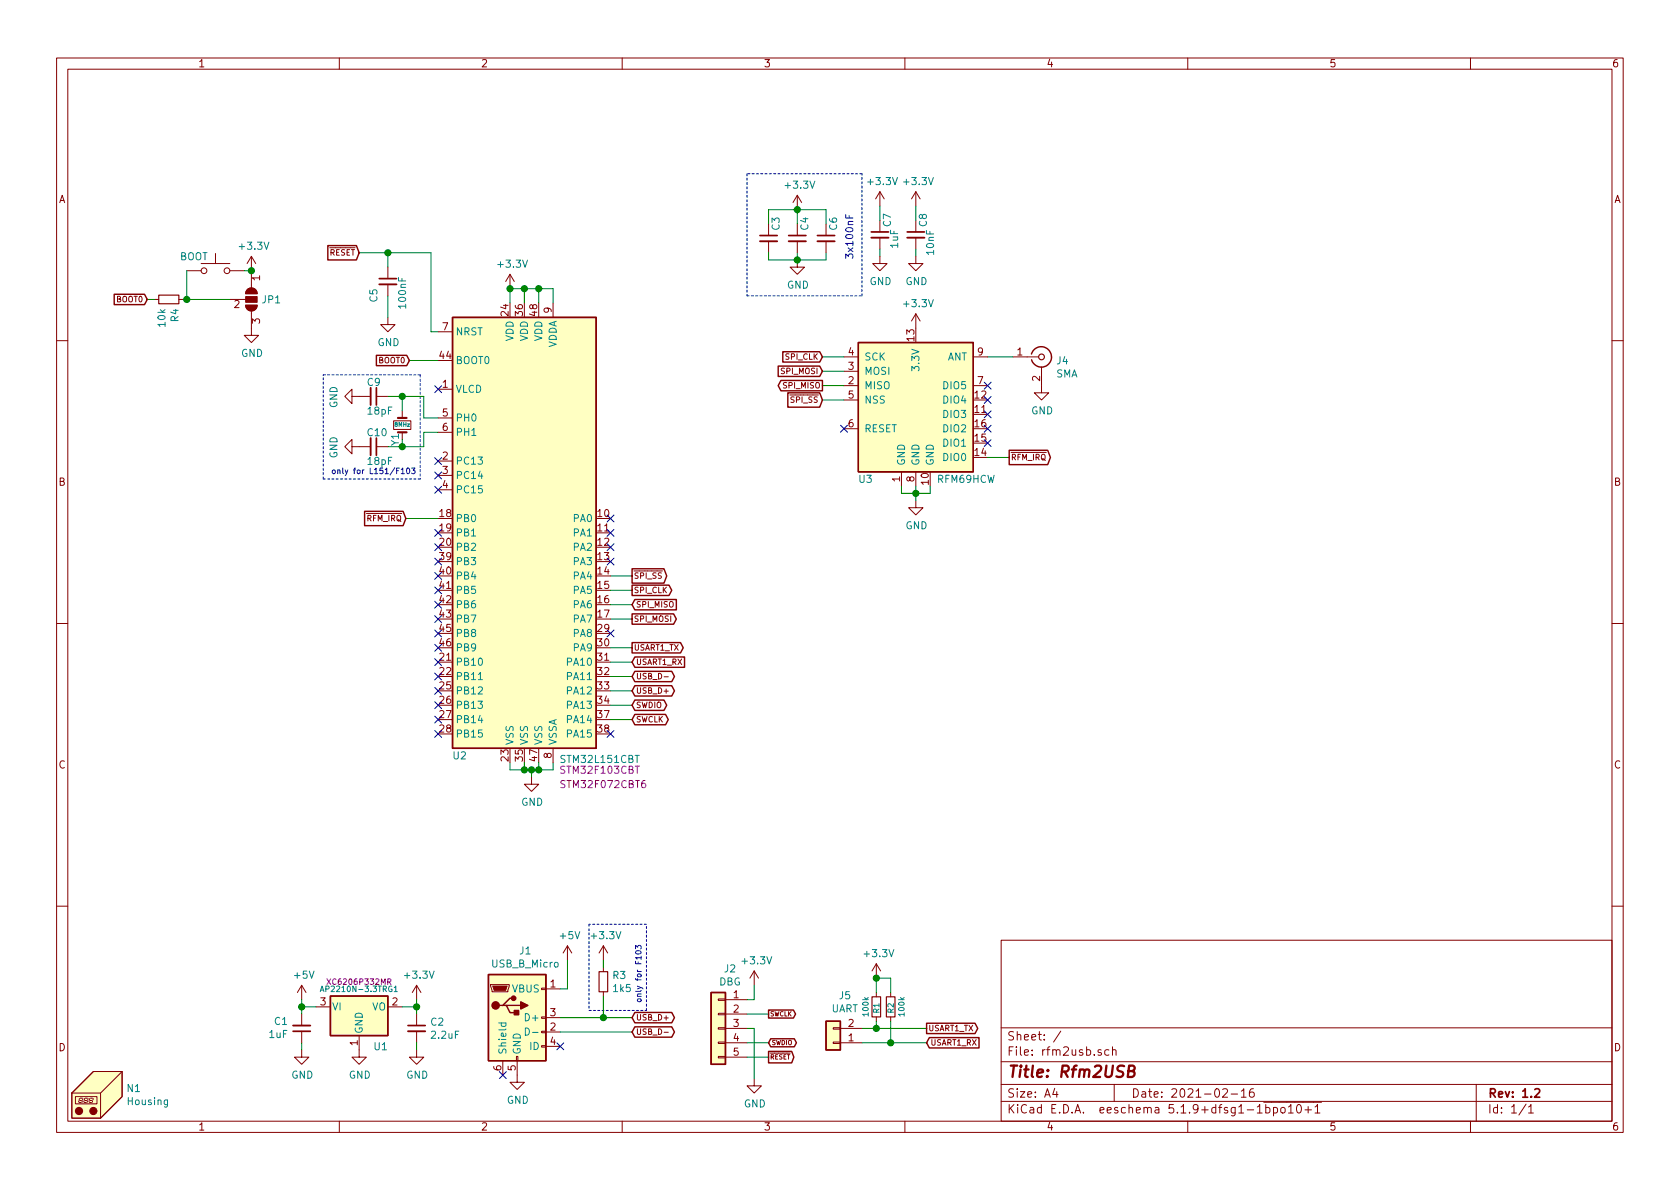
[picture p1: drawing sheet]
EESchema Schematic File Version 4
EELAYER 30 0
EELAYER END
$Descr A4 11693 8268
encoding utf-8
Sheet 1 1
Title "Rfm2USB"
Date "2021-02-16"
Rev "1.2"
Comp ""
Comment1 ""
Comment2 ""
Comment3 ""
Comment4 ""
$EndDescr
$Comp
L Device:C_Small C6
U 1 1
P 5750 1650
F 0 "C6" V 5800 1700 50  0000 L CNN
F 1 "100nF" H 5850 1600 50  0001 L CNN
F 2 "Capacitor_SMD:C_0603_1608Metric" H 5750 1650 50  0001 C CNN
F 3 "~" H 5750 1650 50  0001 C CNN
	1    5750 1650
	1    0    0    -1  
$EndComp
$Comp
L Device:C_Small C4
U 1 1
P 5550 1650
F 0 "C4" V 5600 1700 50  0000 L CNN
F 1 "100nF" H 5642 1605 50  0001 L CNN
F 2 "Capacitor_SMD:C_0603_1608Metric" H 5550 1650 50  0001 C CNN
F 3 "~" H 5550 1650 50  0001 C CNN
	1    5550 1650
	1    0    0    -1  
$EndComp
$Comp
L Device:C_Small C3
U 1 1
P 5350 1650
F 0 "C3" V 5400 1700 50  0000 L CNN
F 1 "100nF" H 5442 1605 50  0001 L CNN
F 2 "Capacitor_SMD:C_0603_1608Metric" H 5350 1650 50  0001 C CNN
F 3 "~" H 5350 1650 50  0001 C CNN
	1    5350 1650
	1    0    0    -1  
$EndComp
$Comp
L power:+3.3V #PWR08
U 1 1
P 5550 1450
F 0 "#PWR08" H 5550 1300 50  0001 C CNN
F 1 "+3.3V" H 5565 1623 50  0000 C CNN
F 2 "" H 5550 1450 50  0001 C CNN
F 3 "" H 5550 1450 50  0001 C CNN
	1    5550 1450
	1    0    0    -1  
$EndComp
$Comp
L power:GND #PWR09
U 1 1
P 5550 1800
F 0 "#PWR09" H 5550 1550 50  0001 C CNN
F 1 "GND" H 5555 1627 50  0000 C CNN
F 2 "" H 5550 1800 50  0001 C CNN
F 3 "" H 5550 1800 50  0001 C CNN
	1    5550 1800
	1    0    0    -1  
$EndComp
Wire Wire Line
	5350 1750 5350 1800
Wire Wire Line
	5350 1800 5550 1800
Wire Wire Line
	5550 1750 5550 1800
Connection ~ 5550 1800
Wire Wire Line
	5550 1800 5750 1800
Wire Wire Line
	5750 1800 5750 1750
Wire Wire Line
	5350 1550 5350 1450
Wire Wire Line
	5350 1450 5550 1450
Wire Wire Line
	5550 1550 5550 1450
Connection ~ 5550 1450
Wire Wire Line
	5750 1550 5750 1450
Wire Wire Line
	5750 1450 5550 1450
Wire Notes Line
	5200 1200 5200 2050
Wire Notes Line
	5200 2050 6000 2050
Wire Notes Line
	6000 2050 6000 1200
Wire Notes Line
	6000 1200 5200 1200
Text Notes 5950 1800 1    50   ~ 0
3x100nF
$Comp
L Device:C_Small C7
U 1 1
P 6125 1625
F 0 "C7" V 6175 1675 50  0000 L CNN
F 1 "1uF" V 6225 1525 50  0000 L CNN
F 2 "Capacitor_SMD:C_0603_1608Metric" H 6125 1625 50  0001 C CNN
F 3 "~" H 6125 1625 50  0001 C CNN
	1    6125 1625
	1    0    0    -1  
$EndComp
$Comp
L power:GND #PWR016
U 1 1
P 6125 1775
F 0 "#PWR016" H 6125 1525 50  0001 C CNN
F 1 "GND" H 6130 1602 50  0000 C CNN
F 2 "" H 6125 1775 50  0001 C CNN
F 3 "" H 6125 1775 50  0001 C CNN
	1    6125 1775
	1    0    0    -1  
$EndComp
$Comp
L power:+3.3V #PWR015
U 1 1
P 6125 1425
F 0 "#PWR015" H 6125 1275 50  0001 C CNN
F 1 "+3.3V" H 6140 1598 50  0000 C CNN
F 2 "" H 6125 1425 50  0001 C CNN
F 3 "" H 6125 1425 50  0001 C CNN
	1    6125 1425
	1    0    0    -1  
$EndComp
Wire Wire Line
	6125 1425 6125 1525
Wire Wire Line
	6125 1725 6125 1775
$Comp
L Device:C_Small C8
U 1 1
P 6375 1625
F 0 "C8" V 6425 1675 50  0000 L CNN
F 1 "10nF" V 6475 1475 50  0000 L CNN
F 2 "Capacitor_SMD:C_0603_1608Metric" H 6375 1625 50  0001 C CNN
F 3 "~" H 6375 1625 50  0001 C CNN
	1    6375 1625
	1    0    0    -1  
$EndComp
$Comp
L power:GND #PWR018
U 1 1
P 6375 1775
F 0 "#PWR018" H 6375 1525 50  0001 C CNN
F 1 "GND" H 6380 1602 50  0000 C CNN
F 2 "" H 6375 1775 50  0001 C CNN
F 3 "" H 6375 1775 50  0001 C CNN
	1    6375 1775
	1    0    0    -1  
$EndComp
$Comp
L power:+3.3V #PWR017
U 1 1
P 6375 1425
F 0 "#PWR017" H 6375 1275 50  0001 C CNN
F 1 "+3.3V" H 6390 1598 50  0000 C CNN
F 2 "" H 6375 1425 50  0001 C CNN
F 3 "" H 6375 1425 50  0001 C CNN
	1    6375 1425
	1    0    0    -1  
$EndComp
Wire Wire Line
	6375 1425 6375 1525
Connection ~ 3650 2000
Wire Wire Line
	3750 2000 3650 2000
Wire Wire Line
	3750 2100 3750 2000
Connection ~ 3550 2000
Wire Wire Line
	3650 2000 3550 2000
Wire Wire Line
	3650 2100 3650 2000
Wire Wire Line
	3550 2100 3550 2000
$Comp
L power:+3.3V #PWR011
U 1 1
P 3550 2000
F 0 "#PWR011" H 3550 1850 50  0001 C CNN
F 1 "+3.3V" H 3565 2173 50  0000 C CNN
F 2 "" H 3550 2000 50  0001 C CNN
F 3 "" H 3550 2000 50  0001 C CNN
	1    3550 2000
	1    0    0    -1  
$EndComp
Connection ~ 2700 1750
Wire Wire Line
	3000 2300 3050 2300
Wire Wire Line
	3000 1750 3000 2300
Wire Wire Line
	2700 1750 3000 1750
Wire Wire Line
	2700 1750 2700 1850
$Comp
L Switch:SW_Push BOOT1
U 1 1
P 1500 1875
F 0 "BOOT1" H 1450 1975 50  0001 R CNN
F 1 "BOOT" H 1450 1975 50  0000 R CNN
F 2 "Button_Switch_SMD:SW_Push_1P1T_NO_CK_KMR2" H 1500 2075 50  0001 C CNN
F 3 "~" H 1500 2075 50  0001 C CNN
F 4 "KMR241NG ULC LFS" V 1500 1875 50  0001 C CNN "PART"
F 5 "CKN10285CT-ND‎" H 1500 1875 50  0001 C CNN "Digikey"
	1    1500 1875
	1    0    0    -1  
$EndComp
Text GLabel 2500 1750 0    39   Input ~ 0
~RESET
$Comp
L power:GND #PWR010
U 1 1
P 2700 2200
F 0 "#PWR010" H 2700 1950 50  0001 C CNN
F 1 "GND" H 2705 2027 50  0000 C CNN
F 2 "" H 2700 2200 50  0001 C CNN
F 3 "" H 2700 2200 50  0001 C CNN
	1    2700 2200
	1    0    0    -1  
$EndComp
$Comp
L Device:C_Small C5
U 1 1
P 2700 1950
F 0 "C5" V 2600 1800 50  0000 L CNN
F 1 "100nF" V 2800 1750 50  0000 L CNN
F 2 "Capacitor_SMD:C_0603_1608Metric" H 2700 1950 50  0001 C CNN
F 3 "~" H 2700 1950 50  0001 C CNN
	1    2700 1950
	1    0    0    -1  
$EndComp
Text GLabel 2825 3600 0    39   Input ~ 0
~RFM_IRQ
Wire Notes Line
	2925 2600 2925 3325
Wire Notes Line
	2250 2600 2925 2600
Wire Notes Line
	2250 3325 2250 2600
Wire Notes Line
	2925 3325 2250 3325
Text Notes 2900 3300 2    39   ~ 0
only for L151/F103
Connection ~ 2800 3100
Wire Wire Line
	2950 3100 2800 3100
Wire Wire Line
	2950 3000 2950 3100
Wire Wire Line
	3050 3000 2950 3000
Connection ~ 2800 2750
Wire Wire Line
	2950 2750 2800 2750
Wire Wire Line
	2950 2900 2950 2750
Wire Wire Line
	3050 2900 2950 2900
$Comp
L power:GND #PWR0102
U 1 1
P 2500 3100
F 0 "#PWR0102" H 2500 2850 50  0001 C CNN
F 1 "GND" H 2505 2927 50  0000 C CNN
F 2 "" H 2500 3100 50  0001 C CNN
F 3 "" H 2500 3100 50  0001 C CNN
	1    2500 3100
	0    1    1    0   
$EndComp
$Comp
L power:GND #PWR0101
U 1 1
P 2500 2750
F 0 "#PWR0101" H 2500 2500 50  0001 C CNN
F 1 "GND" H 2505 2577 50  0000 C CNN
F 2 "" H 2500 2750 50  0001 C CNN
F 3 "" H 2500 2750 50  0001 C CNN
	1    2500 2750
	0    1    1    0   
$EndComp
Wire Wire Line
	2800 3100 2700 3100
Wire Wire Line
	2800 3050 2800 3100
Wire Wire Line
	2800 2750 2800 2850
Wire Wire Line
	2700 2750 2800 2750
$Comp
L Device:C_Small C10
U 1 1
P 2600 3100
F 0 "C10" V 2500 3050 50  0000 L CNN
F 1 "18pF" V 2700 3050 50  0000 L CNN
F 2 "Capacitor_SMD:C_0603_1608Metric" H 2600 3100 50  0001 C CNN
F 3 "~" H 2600 3100 50  0001 C CNN
F 4 "‎1292-1494-1-ND‎" H 2600 3100 50  0001 C CNN "Digikey"
	1    2600 3100
	0    1    1    0   
$EndComp
$Comp
L Device:C_Small C9
U 1 1
P 2600 2750
F 0 "C9" V 2500 2700 50  0000 L CNN
F 1 "18pF" V 2700 2700 50  0000 L CNN
F 2 "Capacitor_SMD:C_0603_1608Metric" H 2600 2750 50  0001 C CNN
F 3 "~" H 2600 2750 50  0001 C CNN
F 4 "‎1292-1494-1-ND‎" H 2600 2750 50  0001 C CNN "Digikey"
	1    2600 2750
	0    1    1    0   
$EndComp
$Comp
L Device:Crystal_Small Y1
U 1 1
P 2800 2950
F 0 "Y1" H 2700 3000 50  0000 C CNN
F 1 "8MHz" V 2800 2950 28  0000 C CNN
F 2 "Crystal:Crystal_SMD_3225-4Pin_3.2x2.5mm" H 2800 2950 50  0001 C CNN
F 3 "~" H 2800 2950 50  0001 C CNN
F 4 "‎50-ECS-80-12-33Q-GN-CT-ND‎" H 2800 2950 50  0001 C CNN "Digikey"
	1    2800 2950
	0    -1   -1   0   
$EndComp
Wire Wire Line
	4400 4500 4250 4500
Text GLabel 4400 4500 2    39   Output ~ 0
USART1_TX
Wire Wire Line
	4400 4600 4250 4600
Text GLabel 4400 4600 2    39   Input ~ 0
USART1_RX
Text GLabel 4400 4700 2    39   BiDi ~ 0
USB_D-
Text GLabel 4400 5000 2    39   BiDi ~ 0
SWCLK
Wire Wire Line
	4250 5000 4400 5000
Text GLabel 4400 4900 2    39   BiDi ~ 0
SWDIO
Wire Wire Line
	4250 4900 4400 4900
Text GLabel 4400 4800 2    39   BiDi ~ 0
USB_D+
Wire Wire Line
	4250 4300 4400 4300
Wire Wire Line
	4400 4200 4250 4200
Text GLabel 4400 4300 2    39   Output ~ 0
SPI_MOSI
Text GLabel 4400 4200 2    39   Input ~ 0
SPI_MISO
Wire Wire Line
	4400 4000 4250 4000
Text GLabel 4400 4000 2    39   Output ~ 0
~SPI_SS
Wire Wire Line
	4400 4100 4250 4100
Text GLabel 4400 4100 2    39   Output ~ 0
SPI_CLK
Wire Wire Line
	4250 4800 4400 4800
Wire Wire Line
	4400 4700 4250 4700
Wire Wire Line
	3700 5350 3750 5350
Connection ~ 3700 5350
Wire Wire Line
	3700 5400 3700 5350
Wire Wire Line
	3750 5350 3750 5300
Wire Wire Line
	3650 5350 3700 5350
Wire Wire Line
	3650 5300 3650 5350
$Comp
L power:GND #PWR014
U 1 1
P 3700 5400
F 0 "#PWR014" H 3700 5150 50  0001 C CNN
F 1 "GND" H 3705 5227 50  0000 C CNN
F 2 "" H 3700 5400 50  0001 C CNN
F 3 "" H 3700 5400 50  0001 C CNN
	1    3700 5400
	1    0    0    -1  
$EndComp
Wire Notes Line
	4500 6425 4100 6425
Wire Notes Line
	4500 7025 4500 6425
Wire Notes Line
	4100 7025 4500 7025
Wire Notes Line
	4100 6425 4100 7025
Text Notes 4475 6975 1    39   ~ 0
only for F103
Wire Wire Line
	4200 6675 4200 6725
$Comp
L power:+3.3V #PWR0104
U 1 1
P 4200 6675
F 0 "#PWR0104" H 4200 6525 50  0001 C CNN
F 1 "+3.3V" H 4215 6848 50  0000 C CNN
F 2 "" H 4200 6675 50  0001 C CNN
F 3 "" H 4200 6675 50  0001 C CNN
	1    4200 6675
	1    0    0    -1  
$EndComp
Wire Wire Line
	4200 7075 3900 7075
Connection ~ 4200 7075
Wire Wire Line
	4200 6925 4200 7075
$Comp
L Device:R_Small R3
U 1 1
P 4200 6825
F 0 "R3" H 4259 6871 50  0000 L CNN
F 1 "1k5" H 4259 6780 50  0000 L CNN
F 2 "Resistor_SMD:R_0603_1608Metric" H 4200 6825 50  0001 C CNN
F 3 "~" H 4200 6825 50  0001 C CNN
	1    4200 6825
	1    0    0    -1  
$EndComp
Connection ~ 6100 6800
Wire Wire Line
	6200 6800 6200 6900
Wire Wire Line
	6100 6800 6200 6800
Wire Wire Line
	6100 6800 6100 6900
$Comp
L power:+3.3V #PWR0103
U 1 1
P 6100 6800
F 0 "#PWR0103" H 6100 6650 50  0001 C CNN
F 1 "+3.3V" H 6115 6973 50  0000 C CNN
F 2 "" H 6100 6800 50  0001 C CNN
F 3 "" H 6100 6800 50  0001 C CNN
	1    6100 6800
	1    0    0    -1  
$EndComp
Wire Wire Line
	6200 7250 6000 7250
Connection ~ 6200 7250
Wire Wire Line
	6200 7100 6200 7250
Wire Wire Line
	6100 7150 6450 7150
Connection ~ 6100 7150
Wire Wire Line
	6100 7100 6100 7150
$Comp
L Device:R_Small R2
U 1 1
P 6200 7000
F 0 "R2" V 6200 6950 39  0000 L CNN
F 1 "100k" V 6275 6925 39  0000 L CNN
F 2 "Resistor_SMD:R_0603_1608Metric" H 6200 7000 50  0001 C CNN
F 3 "~" H 6200 7000 50  0001 C CNN
	1    6200 7000
	1    0    0    -1  
$EndComp
$Comp
L Device:R_Small R1
U 1 1
P 6100 7000
F 0 "R1" V 6100 6950 39  0000 L CNN
F 1 "100k" V 6025 6925 39  0000 L CNN
F 2 "Resistor_SMD:R_0603_1608Metric" H 6100 7000 50  0001 C CNN
F 3 "~" H 6100 7000 50  0001 C CNN
	1    6100 7000
	1    0    0    -1  
$EndComp
Wire Wire Line
	6450 7250 6200 7250
Wire Wire Line
	6000 7150 6100 7150
Text GLabel 6450 7150 2    39   Output ~ 0
USART1_TX
Text GLabel 6450 7250 2    39   Input ~ 0
USART1_RX
$Comp
L Connector_Generic:Conn_01x02 J5
U 1 1
P 5800 7250
F 0 "J5" H 5718 6925 50  0000 C CNN
F 1 "UART" H 5718 7016 50  0000 C CNN
F 2 "Connector_PinHeader_2.54mm:PinHeader_1x02_P2.54mm_Vertical" H 5800 7250 50  0001 C CNN
F 3 "~" H 5800 7250 50  0001 C CNN
	1    5800 7250
	-1   0    0    1   
$EndComp
Wire Wire Line
	5250 6950 5250 6850
Wire Wire Line
	5200 6950 5250 6950
$Comp
L power:+3.3V #PWR012
U 1 1
P 5250 6850
F 0 "#PWR012" H 5250 6700 50  0001 C CNN
F 1 "+3.3V" H 5265 7023 50  0000 C CNN
F 2 "" H 5250 6850 50  0001 C CNN
F 3 "" H 5250 6850 50  0001 C CNN
	1    5250 6850
	1    0    0    -1  
$EndComp
Wire Wire Line
	5250 7150 5200 7150
Wire Wire Line
	5250 7500 5250 7150
$Comp
L power:GND #PWR013
U 1 1
P 5250 7500
F 0 "#PWR013" H 5250 7250 50  0001 C CNN
F 1 "GND" H 5255 7327 50  0000 C CNN
F 2 "" H 5250 7500 50  0001 C CNN
F 3 "" H 5250 7500 50  0001 C CNN
	1    5250 7500
	1    0    0    -1  
$EndComp
Text GLabel 5350 7050 2    31   Output ~ 0
SWCLK
Text GLabel 5350 7250 2    31   BiDi ~ 0
SWDIO
Text GLabel 5350 7350 2    31   Output ~ 0
~RESET
Wire Wire Line
	5200 7050 5350 7050
Wire Wire Line
	5200 7250 5350 7250
Wire Wire Line
	5200 7350 5350 7350
$Comp
L Connector_Generic:Conn_01x05 J2
U 1 1
P 5000 7150
F 0 "J2" H 4918 7567 50  0000 C CNN
F 1 "DBG" H 4918 7476 50  0000 C CNN
F 2 "Connector_PinHeader_2.54mm:PinHeader_1x05_P2.54mm_Vertical" H 5000 7150 50  0001 C CNN
F 3 "~" H 5000 7150 50  0001 C CNN
	1    5000 7150
	-1   0    0    -1  
$EndComp
Wire Wire Line
	3900 7175 4400 7175
Wire Wire Line
	4400 7075 4200 7075
Text GLabel 4400 7175 2    39   BiDi ~ 0
USB_D-
Text GLabel 4400 7075 2    39   BiDi ~ 0
USB_D+
Wire Wire Line
	3950 6875 3950 6675
Wire Wire Line
	3900 6875 3950 6875
$Comp
L power:+5V #PWR04
U 1 1
P 3950 6675
F 0 "#PWR04" H 3950 6525 50  0001 C CNN
F 1 "+5V" H 3965 6848 50  0000 C CNN
F 2 "" H 3950 6675 50  0001 C CNN
F 3 "" H 3950 6675 50  0001 C CNN
	1    3950 6675
	1    0    0    -1  
$EndComp
NoConn ~ 3900 7275
$Comp
L power:GND #PWR01
U 1 1
P 3600 7475
F 0 "#PWR01" H 3600 7225 50  0001 C CNN
F 1 "GND" H 3605 7302 50  0000 C CNN
F 2 "" H 3600 7475 50  0001 C CNN
F 3 "" H 3600 7475 50  0001 C CNN
	1    3600 7475
	1    0    0    -1  
$EndComp
NoConn ~ 3500 7475
$Comp
L Connector:USB_B_Micro J1
U 1 1
P 3600 7075
F 0 "J1" H 3657 7542 50  0000 C CNN
F 1 "USB_B_Micro" H 3657 7451 50  0000 C CNN
F 2 "Connector_USB:USB_Micro-B_Amphenol_10118194_Horizontal" H 3750 7025 50  0001 C CNN
F 3 "~" H 3750 7025 50  0001 C CNN
F 4 "‎609-4618-1-ND‎" H 3600 7075 50  0001 C CNN "Digikey"
	1    3600 7075
	1    0    0    -1  
$EndComp
Connection ~ 2100 7000
Wire Wire Line
	2100 7050 2100 7000
Wire Wire Line
	2100 7300 2100 7250
$Comp
L power:GND #PWR03
U 1 1
P 2100 7300
F 0 "#PWR03" H 2100 7050 50  0001 C CNN
F 1 "GND" H 2105 7127 50  0000 C CNN
F 2 "" H 2100 7300 50  0001 C CNN
F 3 "" H 2100 7300 50  0001 C CNN
	1    2100 7300
	1    0    0    -1  
$EndComp
$Comp
L Device:C_Small C1
U 1 1
P 2100 7150
F 0 "C1" H 2008 7104 50  0000 R CNN
F 1 "1uF" H 2008 7195 50  0000 R CNN
F 2 "Capacitor_SMD:C_0603_1608Metric" H 2100 7150 50  0001 C CNN
F 3 "~" H 2100 7150 50  0001 C CNN
	1    2100 7150
	1    0    0    1   
$EndComp
Wire Wire Line
	2100 7000 2100 6950
Wire Wire Line
	2200 7000 2100 7000
$Comp
L power:+5V #PWR02
U 1 1
P 2100 6950
F 0 "#PWR02" H 2100 6800 50  0001 C CNN
F 1 "+5V" H 2115 7123 50  0000 C CNN
F 2 "" H 2100 6950 50  0001 C CNN
F 3 "" H 2100 6950 50  0001 C CNN
	1    2100 6950
	1    0    0    -1  
$EndComp
Connection ~ 2900 7000
Wire Wire Line
	2900 6950 2900 7000
$Comp
L power:+3.3V #PWR06
U 1 1
P 2900 6950
F 0 "#PWR06" H 2900 6800 50  0001 C CNN
F 1 "+3.3V" H 2915 7123 50  0000 C CNN
F 2 "" H 2900 6950 50  0001 C CNN
F 3 "" H 2900 6950 50  0001 C CNN
	1    2900 6950
	1    0    0    -1  
$EndComp
Wire Wire Line
	2900 7000 2900 7050
Wire Wire Line
	2800 7000 2900 7000
Wire Wire Line
	2900 7300 2900 7250
$Comp
L power:GND #PWR07
U 1 1
P 2900 7300
F 0 "#PWR07" H 2900 7050 50  0001 C CNN
F 1 "GND" H 2905 7127 50  0000 C CNN
F 2 "" H 2900 7300 50  0001 C CNN
F 3 "" H 2900 7300 50  0001 C CNN
	1    2900 7300
	1    0    0    -1  
$EndComp
$Comp
L Device:C_Small C2
U 1 1
P 2900 7150
F 0 "C2" H 2992 7196 50  0000 L CNN
F 1 "2.2uF" H 2992 7105 50  0000 L CNN
F 2 "Capacitor_SMD:C_0603_1608Metric" H 2900 7150 50  0001 C CNN
F 3 "~" H 2900 7150 50  0001 C CNN
F 4 "1276-1183-1-ND‎" H 2900 7150 50  0001 C CNN "Digikey"
	1    2900 7150
	1    0    0    -1  
$EndComp
$Comp
L power:GND #PWR05
U 1 1
P 2500 7300
F 0 "#PWR05" H 2500 7050 50  0001 C CNN
F 1 "GND" H 2505 7127 50  0000 C CNN
F 2 "" H 2500 7300 50  0001 C CNN
F 3 "" H 2500 7300 50  0001 C CNN
	1    2500 7300
	1    0    0    -1  
$EndComp
$Comp
L Regulator_Linear:AMS1117-3.3 U1
U 1 1
P 2500 7000
F 0 "U1" H 2650 6725 50  0000 C CNN
F 1 "AP2210N-3.3TRG1" H 2500 7125 39  0000 C CNN
F 2 "Package_TO_SOT_SMD:SOT-23" H 2500 7200 50  0001 C CNN
F 3 "https://www.diodes.com/assets/Datasheets/AP2210.pdf" H 2600 6750 50  0001 C CNN
F 4 "XC6206P332MR" H 2500 7175 39  0000 C CNN "Alternative 1"
F 5 "AP2210N-3.3TRG1DICT-ND‎" H 2500 7000 50  0001 C CNN "Digikey"
	1    2500 7000
	1    0    0    -1  
$EndComp
$Comp
L Mechanical:Housing N1
U 1 1
P 725 7600
F 0 "N1" H 878 7634 50  0000 L CNN
F 1 "Housing" H 878 7543 50  0000 L CNN
F 2 "Symbol:KiCad-Logo2_5mm_Copper" H 775 7650 50  0001 C CNN
F 3 "~" H 775 7650 50  0001 C CNN
	1    725  7600
	1    0    0    -1  
$EndComp
NoConn ~ 5875 2975
NoConn ~ 6875 3075
NoConn ~ 6875 2975
NoConn ~ 6875 2875
NoConn ~ 6875 2775
NoConn ~ 6875 2675
Text GLabel 7025 3175 2    39   Output ~ 0
~RFM_IRQ
Wire Wire Line
	6875 3175 7025 3175
Wire Wire Line
	6875 2475 7050 2475
Text GLabel 5725 2575 0    39   Input ~ 0
SPI_MOSI
Text GLabel 5725 2675 0    39   Output ~ 0
SPI_MISO
Text GLabel 5725 2775 0    39   Input ~ 0
~SPI_SS
Text GLabel 5725 2475 0    39   Input ~ 0
SPI_CLK
Wire Wire Line
	5875 2775 5725 2775
Wire Wire Line
	5875 2675 5725 2675
Wire Wire Line
	5875 2575 5725 2575
Wire Wire Line
	5875 2475 5725 2475
$Comp
L power:GND #PWR022
U 1 1
P 7250 2675
F 0 "#PWR022" H 7250 2425 50  0001 C CNN
F 1 "GND" H 7255 2502 50  0000 C CNN
F 2 "" H 7250 2675 50  0001 C CNN
F 3 "" H 7250 2675 50  0001 C CNN
	1    7250 2675
	1    0    0    -1  
$EndComp
$Comp
L Connector:Conn_Coaxial J4
U 1 1
P 7250 2475
F 0 "J4" H 7350 2450 50  0000 L CNN
F 1 "SMA" H 7350 2359 50  0000 L CNN
F 2 "Connector_Coaxial:SMA_Molex_73251-1153_EdgeMount_Horizontal" H 7250 2475 50  0001 C CNN
F 3 "" H 7250 2475 50  0001 C CNN
	1    7250 2475
	1    0    0    -1  
$EndComp
$Comp
L power:+3.3V #PWR019
U 1 1
P 6375 2275
F 0 "#PWR019" H 6375 2125 50  0001 C CNN
F 1 "+3.3V" H 6390 2448 50  0000 C CNN
F 2 "" H 6375 2275 50  0001 C CNN
F 3 "" H 6375 2275 50  0001 C CNN
	1    6375 2275
	1    0    0    -1  
$EndComp
Wire Wire Line
	6375 3375 6375 3425
Connection ~ 6375 3425
Wire Wire Line
	6475 3425 6475 3375
Wire Wire Line
	6375 3425 6475 3425
Wire Wire Line
	6375 3425 6275 3425
Wire Wire Line
	6375 3475 6375 3425
Wire Wire Line
	6275 3425 6275 3375
$Comp
L power:GND #PWR020
U 1 1
P 6375 3475
F 0 "#PWR020" H 6375 3225 50  0001 C CNN
F 1 "GND" H 6380 3302 50  0000 C CNN
F 2 "" H 6375 3475 50  0001 C CNN
F 3 "" H 6375 3475 50  0001 C CNN
	1    6375 3475
	1    0    0    -1  
$EndComp
$Comp
L RF_Module:RFM69HCW U3
U 1 1
P 6375 2775
F 0 "U3" H 6025 2225 50  0000 C CNN
F 1 "RFM69HCW" H 6725 2225 50  0000 C CNN
F 2 "RF_Module:HOPERF_RFM9XW_SMD" H 3075 4425 50  0001 C CNN
F 3 "https://www.hoperf.com/data/upload/portal/20181127/5bfcb8284d838.pdf" H 3075 4425 50  0001 C CNN
	1    6375 2775
	1    0    0    -1  
$EndComp
$Comp
L MCU_ST_STM32L1:STM32L151CBTxA U2
U 1 1
P 3650 3700
F 0 "U2" H 3200 2150 50  0000 C CNN
F 1 "STM32L151CBT" H 4175 2125 50  0000 C CNN
F 2 "Package_QFP:LQFP-48_7x7mm_P0.5mm" H 3250 2800 50  0001 R CNN
F 3 "http://www.st.com/st-web-ui/static/active/en/resource/technical/document/datasheet/DM00105814.pdf" H 3650 3700 50  0001 C CNN
F 4 "STM32F103CBT" H 4175 2050 50  0000 C CNN "Alternative 2"
F 5 "497-17516-1-ND‎" H 3650 3700 50  0001 C CNN "Digikey"
F 6 "STM32F072CBT6" H 4200 1950 50  0000 C CNN "Alternative"
	1    3650 3700
	1    0    0    -1  
$EndComp
Wire Wire Line
	3750 2000 3850 2000
Wire Wire Line
	3850 2000 3850 2100
Connection ~ 3750 2000
Wire Wire Line
	3650 5350 3550 5350
Wire Wire Line
	3550 5350 3550 5300
Connection ~ 3650 5350
Wire Wire Line
	3750 5350 3850 5350
Wire Wire Line
	3850 5350 3850 5300
Connection ~ 3750 5350
Wire Wire Line
	2825 3600 3050 3600
Text GLabel 2850 2500 0    39   Input ~ 0
BOOT0
Wire Wire Line
	2850 2500 3050 2500
Text GLabel 1025 2075 0    39   Input ~ 0
BOOT0
$Comp
L power:+3.3V #PWR0105
U 1 1
P 1750 1875
F 0 "#PWR0105" H 1750 1725 50  0001 C CNN
F 1 "+3.3V" H 1765 2048 50  0000 C CNN
F 2 "" H 1750 1875 50  0001 C CNN
F 3 "" H 1750 1875 50  0001 C CNN
	1    1750 1875
	1    0    0    -1  
$EndComp
$Comp
L power:GND #PWR0106
U 1 1
P 1750 2275
F 0 "#PWR0106" H 1750 2025 50  0001 C CNN
F 1 "GND" H 1755 2102 50  0000 C CNN
F 2 "" H 1750 2275 50  0001 C CNN
F 3 "" H 1750 2275 50  0001 C CNN
	1    1750 2275
	1    0    0    -1  
$EndComp
$Comp
L Device:R_Small R4
U 1 1
P 1175 2075
F 0 "R4" H 1234 2121 50  0000 L CNN
F 1 "10k" H 1234 2030 50  0000 L CNN
F 2 "Resistor_SMD:R_0603_1608Metric" H 1175 2075 50  0001 C CNN
F 3 "~" H 1175 2075 50  0001 C CNN
	1    1175 2075
	0    1    1    0   
$EndComp
Wire Wire Line
	1075 2075 1025 2075
$Comp
L Jumper:SolderJumper_3_Open JP1
U 1 1
P 1750 2075
F 0 "JP1" V 1750 2143 50  0000 L CNN
F 1 "SolderJumper_3_Open" V 1795 2143 50  0001 L CNN
F 2 "Jumper:SolderJumper-3_P1.3mm_Open_RoundedPad1.0x1.5mm_NumberLabels" H 1750 2075 50  0001 C CNN
F 3 "~" H 1750 2075 50  0001 C CNN
	1    1750 2075
	0    1    1    0   
$EndComp
Wire Wire Line
	2500 1750 2700 1750
Wire Wire Line
	1750 1875 1700 1875
Connection ~ 1750 1875
NoConn ~ 3050 2700
NoConn ~ 4250 3900
NoConn ~ 4250 3800
NoConn ~ 4250 3700
NoConn ~ 4250 3600
NoConn ~ 3050 3700
NoConn ~ 3050 3800
NoConn ~ 3050 3900
NoConn ~ 3050 4000
NoConn ~ 3050 4100
NoConn ~ 3050 3200
NoConn ~ 3050 3300
NoConn ~ 3050 3400
NoConn ~ 3050 4200
NoConn ~ 3050 4300
NoConn ~ 3050 4400
NoConn ~ 3050 4500
NoConn ~ 3050 4600
NoConn ~ 3050 4700
NoConn ~ 3050 4800
NoConn ~ 3050 4900
NoConn ~ 3050 5000
NoConn ~ 3050 5100
NoConn ~ 4250 5100
NoConn ~ 4250 4400
Wire Wire Line
	2700 2050 2700 2200
Wire Wire Line
	1275 2075 1300 2075
Wire Wire Line
	1300 1875 1300 2075
Connection ~ 1300 2075
Wire Wire Line
	1300 2075 1600 2075
Wire Wire Line
	6375 1725 6375 1775
$EndSCHEMATC
